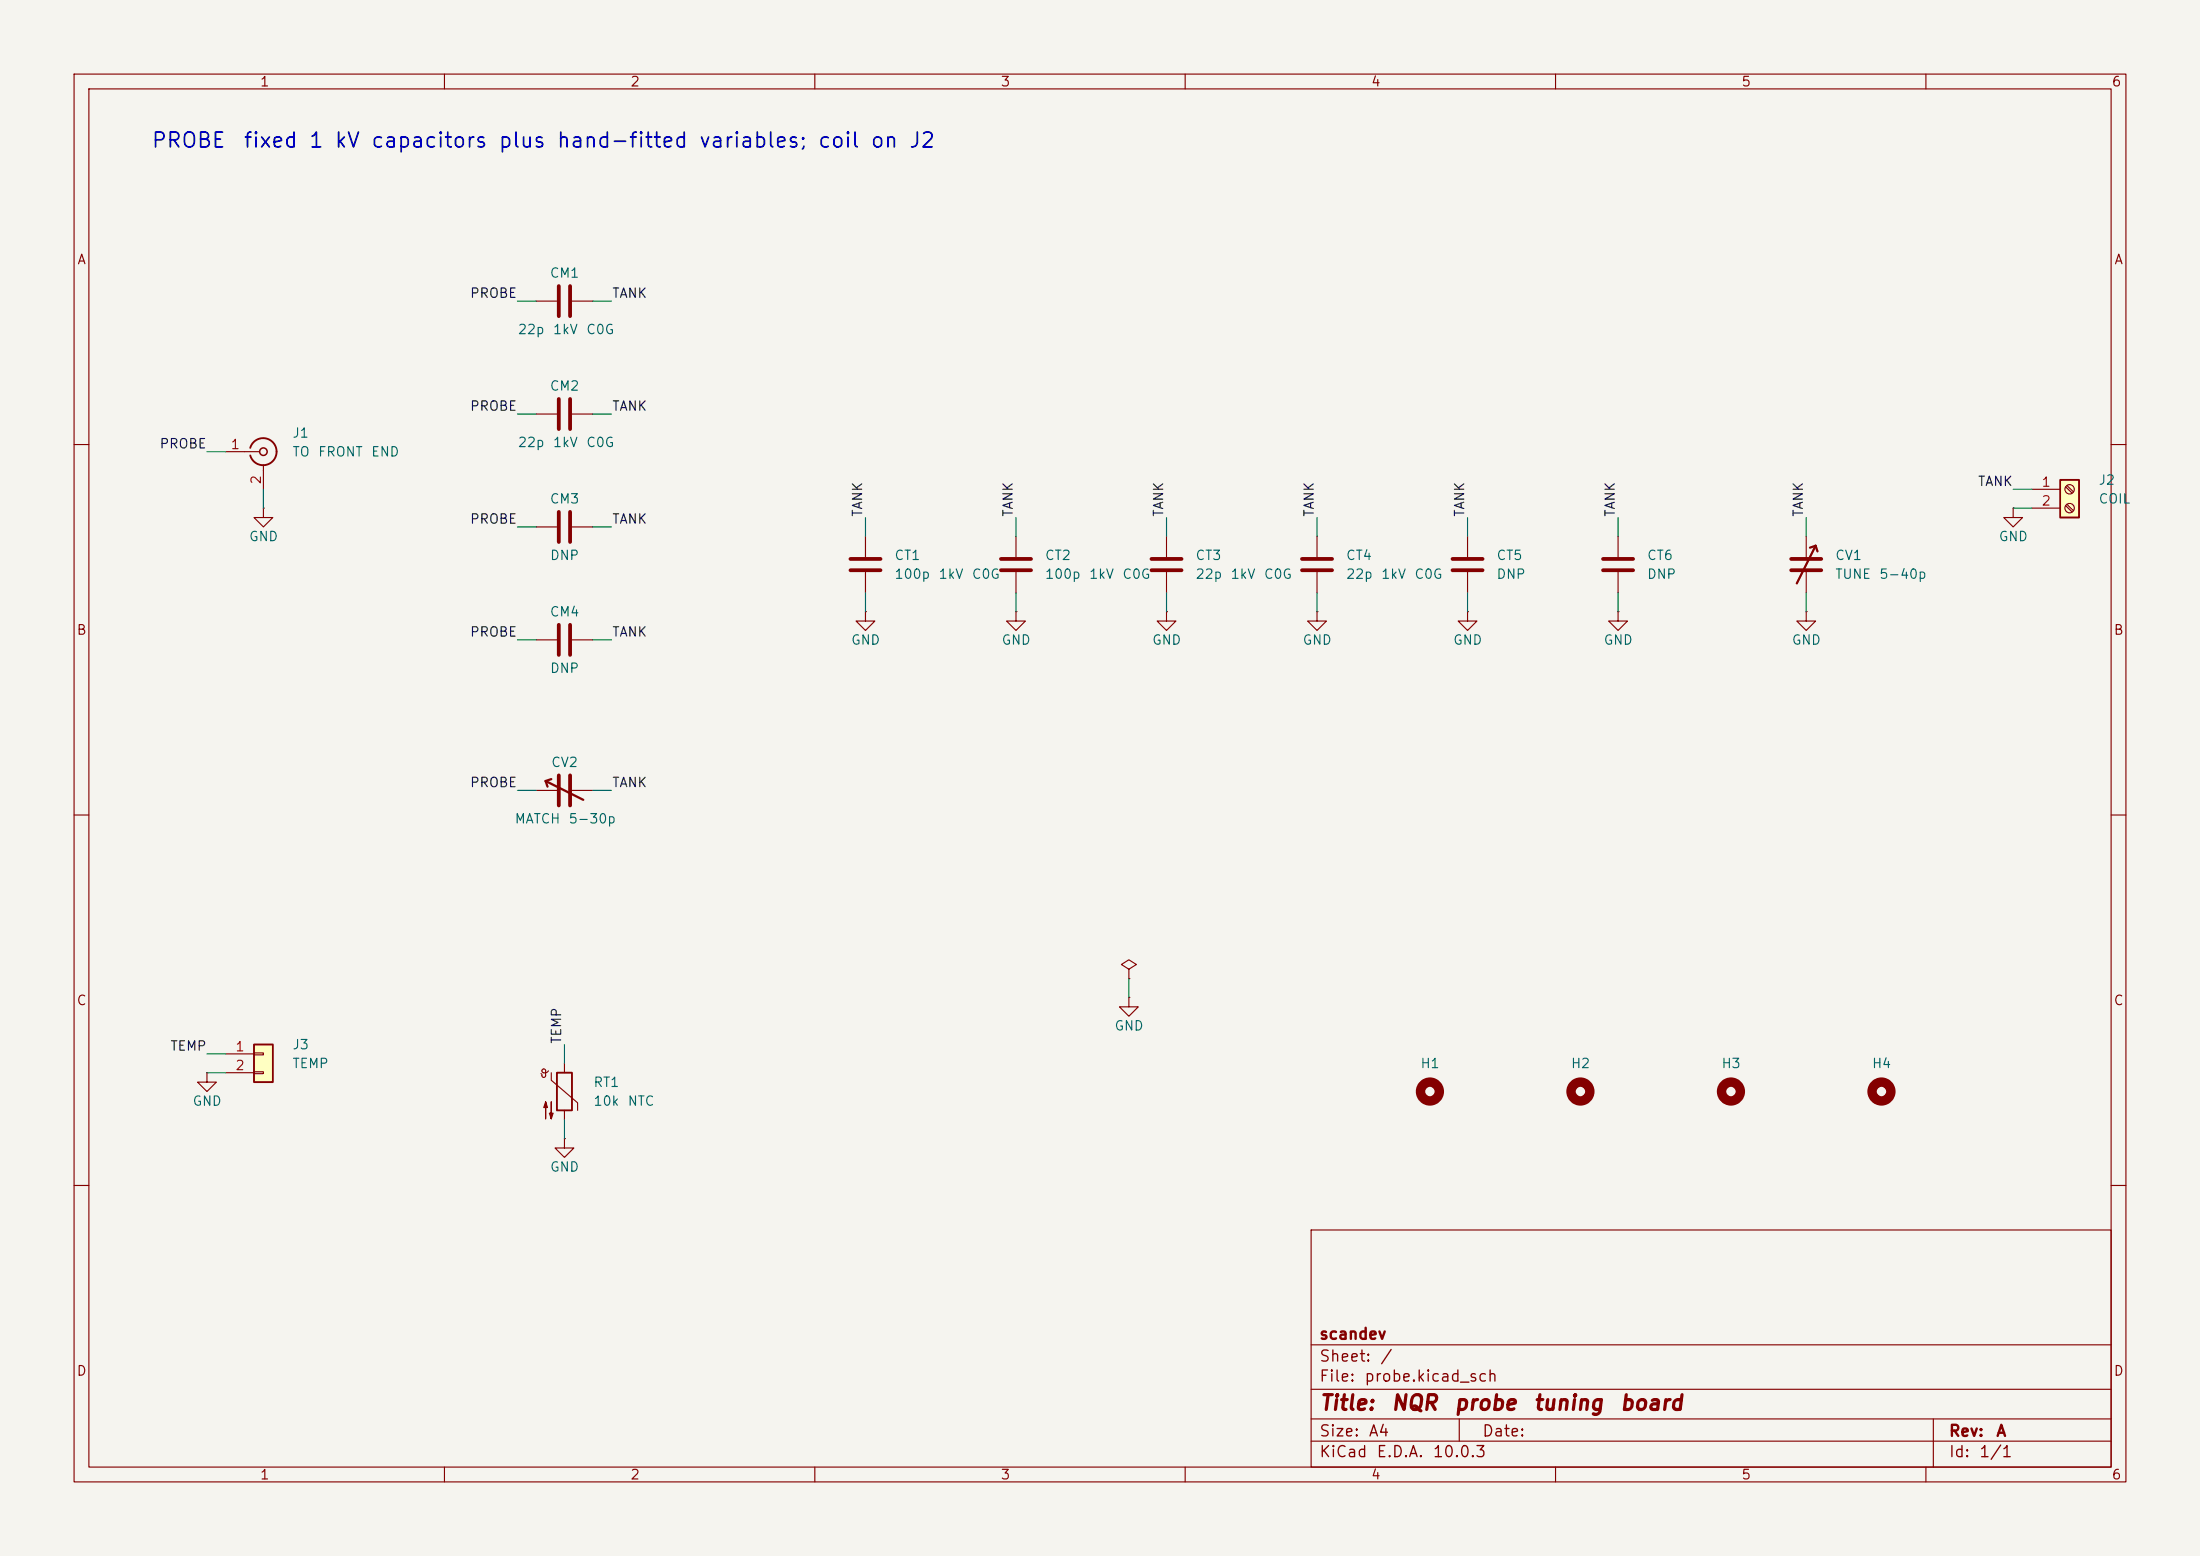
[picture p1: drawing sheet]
<svg xmlns="http://www.w3.org/2000/svg" width="297mm" height="210mm" viewBox="0 0 297 210" stroke-linecap="round" stroke-linejoin="round" font-family="sans-serif">
<path d="M0 0h297v210h-297z" fill="#f5f4ef" stroke="#f5f4ef" stroke-width=".14"/>
<g fill="none" stroke="#840000" stroke-width=".15">
<path d="M10 10h277v190h-277zM12 12h273v186h-273zM60 10v2M110 10v2M160 10v2M210 10v2M260 10v2M10 60h2M285 60h2M243.8 82.6v1.2h1.3l-1.3 1.3-1.2-1.3h1.2M243.8 82.6h.1M10 110h2"/>
<path d="M285 110h2M152.4 130.8l1-.6-1-.7-1 .7 1 .6v1.3M152.4 132.1h.1M10 160h2M177 166h108v32h-108zM285 160h2M60 198v2M110 198v2M160 198v2M177 194.5h108M177 191.5h108M177 187.5h108"/>
<path d="M177 181.5h108M197 191.5v3M210 198v2M260 198v2M261 191.5v6.5"/>
</g>
<g fill="none" stroke="#840000" stroke-width="1.3">
<circle cx="233.7" cy="147.3" r="1.27"/>
<circle cx="254" cy="147.3" r="1.27"/>
</g>
<path d="M278.1 64.8h2.6v5.1h-2.6z" fill="#ffffc2"/>
<path d="M33.8 60.5a1.81 1.81 0 0 1 2.8-1 1.81 1.81 0 0 1 0 2.9 1.81 1.81 0 0 1-2.8-.9M278.1 64.8h2.6v5.1h-2.6zM75.2 144.8h2v5.1h-2z" fill="none" stroke="#840000" stroke-width=".25"/>
<g fill="none" stroke="#840000" stroke-width=".15">
<path d="M72.4 40.6h2.8M72.4 55.9h2.8M77.2 40.6h2.8M77.2 55.9h2.8M30.5 61h4.6M35.6 68.6v1.3h1.2l-1.2 1.2-1.3-1.2h1.3M35.6 68.6h.1M35.6 62.7v3.3M72.4 71.1h2.8M77.2 71.1h2.8M116.8 72.4v2.8M116.8 77.2v2.8"/>
<path d="M137.2 72.4v2.8M137.2 77.2v2.8M157.5 72.4v2.8M157.5 77.2v2.8M177.8 72.4v2.8M177.8 77.2v2.8M198.1 72.4v2.8M198.1 77.2v2.8M218.4 72.4v2.8M218.4 77.2v2.8M243.8 72.4v3M243.8 77v3"/>
<path d="M271.8 68.6v1.3h1.2l-1.2 1.2-1.3-1.2h1.3M271.8 68.6h.1M274.3 66h3.8M274.3 68.6h3.8M278.9 65.7l.8 .8M278.9 68.2l.8 .9M279 65.5l.9 .9M279 68.1l.9 .8M72.4 86.4h2.8M77.2 86.4h2.8M116.8 82.6v1.2h1.3l-1.3 1.3-1.2-1.3h1.2M116.8 82.6h.1"/>
<path d="M137.2 82.6v1.2h1.2l-1.2 1.3-1.3-1.3h1.3M137.2 82.6h.1M157.5 82.6v1.2h1.2l-1.2 1.3-1.3-1.3h1.3M157.5 82.6h.1M177.8 82.6v1.2h1.3l-1.3 1.3-1.3-1.3h1.3M177.8 82.6h.1M198.1 82.6v1.2h1.3l-1.3 1.3-1.3-1.3h1.3M198.1 82.6h.1M218.4 82.6v1.2h1.3l-1.3 1.3-1.2-1.3h1.2M218.4 82.6h.1M72.4 106.7h3M77 106.7h3"/>
<path d="M152.4 134.6v1.3h1.3l-1.3 1.3-1.3-1.3h1.3M152.4 134.6h.1M27.9 144.8v1.3h1.3l-1.3 1.2-1.2-1.2h1.2M27.9 144.8h.1M73 144.9l.2 .1-.1 .2M73.2 144.5l.2-.2 .3 .2v.7l-.3 .2M73.2 145.2v.1l.2 .1M73.2 144.5l.1 .3a.59 .59 0 0 0 .7-.3M74.4 144.8v1l3.6 3v1.1M76.2 153.7v1.2h1.3l-1.3 1.3-1.3-1.3h1.3M76.2 153.7h.1M76.2 143.5v1.3"/>
<path d="M76.2 149.9v1.2"/>
<circle cx="279.4" cy="66" r=".63"/>
<circle cx="279.4" cy="68.6" r=".63"/>
</g>
<g fill="none" stroke="#840000" stroke-width=".51">
<path d="M75.4 38.6v4.1M77 38.6v4.1M75.4 53.8v4.1M77 53.8v4.1M75.4 69.1v4.1M77 69.1v4.1M114.8 75.4h4.1M114.8 77h4.1M135.1 75.4h4.1M135.1 77h4.1M155.4 75.4h4.1M155.4 77h4.1"/>
<path d="M175.8 75.4h4M175.8 77h4M196.1 75.4h4.1M196.1 77h4.1M216.4 75.4h4.1M216.4 77h4.1M241.8 75.4h4.1M241.8 77h4.1M75.4 84.3v4.1M77 84.3v4.1M75.4 104.6v4.1M77 104.6v4.1"/>
</g>
<path d="M245.1 73.7l-2.5 5M245.1 73.7l-.8 .2M245.1 73.7l.3 .7M73.7 105.4l5 2.6M73.7 105.4l.2 .8M74.4 105.2l-.7 .2" fill="none" stroke="#840000" stroke-width=".3"/>
<g fill="#840000" stroke="#840000" stroke-width=".15">
<path d="M73.7 148.7l.2 .8h-.5l.3-.8v2.3z"/>
<path d="M74.4 148.7v2.3l-.2-.8h.5l-.3 .8z"/>
</g>
<g fill="none" stroke="#840000" stroke-width="1.3">
<circle cx="193" cy="147.3" r="1.27"/>
<circle cx="213.4" cy="147.3" r="1.27"/>
</g>
<circle cx="35.6" cy="61" r=".51" fill="none" stroke="#840000" stroke-width=".2"/>
<path d="M34.3 141h2.5v5.1h-2.5z" fill="#ffffc2"/>
<path d="M34.3 141h2.5v5.1h-2.5z" fill="none" stroke="#840000" stroke-width=".25"/>
<path d="M30.5 142.2h3.8M30.5 144.8h3.8M34.3 142.1h1.3v.3h-1.3zM34.3 144.7h1.3v.2h-1.3z" fill="none" stroke="#840000" stroke-width=".15"/>
<g fill="none" stroke="#009600" stroke-width=".15">
<path d="M69.8 55.9h2.6M69.8 40.6h2.6M80 55.9h2.5M80 40.6h2.5M27.9 61h2.6M35.6 66v2.6M69.8 71.1h2.6M80 71.1h2.5M116.8 69.9v2.5M137.2 69.9v2.5M157.5 69.9v2.5M177.8 69.9v2.5"/>
<path d="M198.1 69.9v2.5M218.4 69.9v2.5M243.8 69.9v2.5M271.8 66h2.5M271.8 68.6h2.5M69.8 86.4h2.6M80 86.4h2.5M116.8 80v2.6M137.2 80v2.6M157.5 80v2.6M177.8 80v2.6M198.1 80v2.6"/>
<path d="M218.4 80v2.6M243.8 80v2.6M69.8 106.7h2.6M80 106.7h2.5M152.4 132.1v2.5M27.9 144.8h2.6M27.9 142.2h2.6M76.2 141v2.5M76.2 151.1v2.6"/>
</g>
<g font-size="2" fill="#0000c2">
<text x="20.3" y="20.4">PROBE</text>
<text x="32.7" y="20.4">fixed 1 kV capacitors plus hand-fitted variables; coil on J2</text>
</g>
<g font-size="2" fill="#840000">
<text x="178" y="190.8">Title:</text>
<text x="187.7" y="190.8">NQR</text>
<text x="196.2" y="190.8">probe</text>
<text x="206.9" y="190.8">tuning</text>
<text x="218.5" y="190.8">board</text>
</g>
<g font-size="1.5" fill="#840000">
<text x="178" y="184.2">Sheet:</text>
<text x="178" y="181.2">scandev</text>
<text x="186.2" y="184.2">/</text>
<text x="178" y="186.9">File:</text>
<text x="184.1" y="186.9">probe.kicad_sch</text>
<text x="178" y="197.1">KiCad</text>
<text x="178" y="194.3">Size:</text>
<text x="184.7" y="194.3">A4</text>
<text x="185.7" y="197.1">E.D.A.</text>
<text x="193.3" y="197.1">10.0.3</text>
<text x="200" y="194.3">Date:</text>
<text x="263" y="194.3">Rev:</text>
<text x="263" y="197.1">Id:</text>
<text x="267.1" y="197.1">1/1</text>
<text x="269.4" y="194.3">A</text>
</g>
<g font-size="1.3" fill="#840000">
<text x="35" y="12">1</text>
<text x="85" y="12">2</text>
<text x="135" y="12">3</text>
<text x="185" y="12">4</text>
<text x="235" y="12">5</text>
<text x="285" y="12">6</text>
<text x="10.3" y="36">A</text>
<text x="285.3" y="36">A</text>
<text x="10.3" y="86">B</text>
<text x="285.3" y="86">B</text>
<text x="10.3" y="136">C</text>
<text x="285.3" y="136">C</text>
<text x="10.3" y="186">D</text>
<text x="285.3" y="186">D</text>
<text x="35" y="200">1</text>
<text x="85" y="200">2</text>
<text x="135" y="200">3</text>
<text x="185" y="200">4</text>
<text x="235" y="200">5</text>
<text x="285" y="200">6</text>
</g>
<g font-size="1.3" fill="#0f0f0f">
<text x="63.4" y="40.5">PROBE</text>
<text x="82.5" y="40.5">TANK</text>
<text x="63.4" y="55.8">PROBE</text>
<text x="82.5" y="55.8">TANK</text>
<text x="21.4" y="60.8">PROBE</text>
<text x="266.9" y="65.9">TANK</text>
<text x="63.4" y="71">PROBE</text>
<text x="82.5" y="71">TANK</text>
<text x="116.7" y="69.9" transform="rotate(-90 116.7 69.9)">TANK</text>
<text x="137" y="69.9" transform="rotate(-90 137 69.9)">TANK</text>
<text x="157.4" y="69.9" transform="rotate(-90 157.4 69.9)">TANK</text>
<text x="177.7" y="69.9" transform="rotate(-90 177.7 69.9)">TANK</text>
<text x="198" y="69.9" transform="rotate(-90 198 69.9)">TANK</text>
<text x="218.3" y="69.9" transform="rotate(-90 218.3 69.9)">TANK</text>
<text x="243.7" y="69.9" transform="rotate(-90 243.7 69.9)">TANK</text>
<text x="63.4" y="86.2">PROBE</text>
<text x="82.5" y="86.2">TANK</text>
<text x="63.4" y="106.6">PROBE</text>
<text x="82.5" y="106.6">TANK</text>
<text x="22.9" y="142.1">TEMP</text>
<text x="76.1" y="141" transform="rotate(-90 76.1 141)">TEMP</text>
</g>
<g font-size="1.3" fill="#006464">
<text x="74.1" y="37.8">CM1</text>
<text x="69.8" y="45.4">22p</text>
<text x="74.5" y="45.4">1kV</text>
<text x="79" y="45.4">C0G</text>
<text x="74.1" y="53">CM2</text>
<text x="39.4" y="59.4">J1</text>
<text x="39.4" y="61.9">TO</text>
<text x="42.8" y="61.9">FRONT</text>
<text x="50" y="61.9">END</text>
<text x="69.8" y="60.7">22p</text>
<text x="74.5" y="60.7">1kV</text>
<text x="79" y="60.7">C0G</text>
<text x="283.2" y="65.7">J2</text>
<text x="74.1" y="68.3">CM3</text>
<text x="283.2" y="68.3">COIL</text>
<text x="33.5" y="73.4">GND</text>
<text x="74.2" y="75.9">DNP</text>
<text x="120.7" y="75.9">CT1</text>
<text x="141" y="75.9">CT2</text>
<text x="161.3" y="75.9">CT3</text>
<text x="181.6" y="75.9">CT4</text>
<text x="201.9" y="75.9">CT5</text>
<text x="222.3" y="75.9">CT6</text>
<text x="247.7" y="75.9">CV1</text>
<text x="269.7" y="73.4">GND</text>
<text x="74.1" y="83.5">CM4</text>
<text x="120.7" y="78.4">100p</text>
<text x="126.6" y="78.4">1kV</text>
<text x="131.1" y="78.4">C0G</text>
<text x="141" y="78.4">100p</text>
<text x="146.9" y="78.4">1kV</text>
<text x="151.4" y="78.4">C0G</text>
<text x="161.3" y="78.4">22p</text>
<text x="166" y="78.4">1kV</text>
<text x="170.5" y="78.4">C0G</text>
<text x="181.6" y="78.4">22p</text>
<text x="186.4" y="78.4">1kV</text>
<text x="190.9" y="78.4">C0G</text>
<text x="201.9" y="78.4">DNP</text>
<text x="222.3" y="78.4">DNP</text>
<text x="247.7" y="78.4">TUNE</text>
<text x="253.6" y="78.4">5-40p</text>
<text x="114.8" y="87.3">GND</text>
<text x="135.1" y="87.3">GND</text>
<text x="155.4" y="87.3">GND</text>
<text x="175.8" y="87.3">GND</text>
<text x="196.1" y="87.3">GND</text>
<text x="216.4" y="87.3">GND</text>
<text x="241.8" y="87.3">GND</text>
<text x="74.2" y="91.1">DNP</text>
<text x="74.3" y="103.8">CV2</text>
<text x="69.4" y="111.5">MATCH</text>
<text x="76.7" y="111.5">5-30p</text>
<text x="39.4" y="141.9">J3</text>
<text x="150.4" y="139.4">GND</text>
<text x="25.9" y="149.6">GND</text>
<text x="39.4" y="144.5">TEMP</text>
<text x="80" y="147">RT1</text>
<text x="80" y="149.6">10k</text>
<text x="84.6" y="149.6">NTC</text>
<text x="191.7" y="144.5">H1</text>
<text x="212" y="144.5">H2</text>
<text x="232.3" y="144.5">H3</text>
<text x="252.6" y="144.5">H4</text>
<text x="74.2" y="158.5">GND</text>
</g>
<g font-size="1.3" fill="#a90000">
<text x="31" y="60.9">1</text>
<text x="35.5" y="65.5" transform="rotate(-90 35.5 65.5)">2</text>
<text x="275.5" y="66">1</text>
<text x="275.5" y="68.6">2</text>
<text x="31.7" y="142.2">1</text>
<text x="31.7" y="144.8">2</text>
</g>
</svg>
